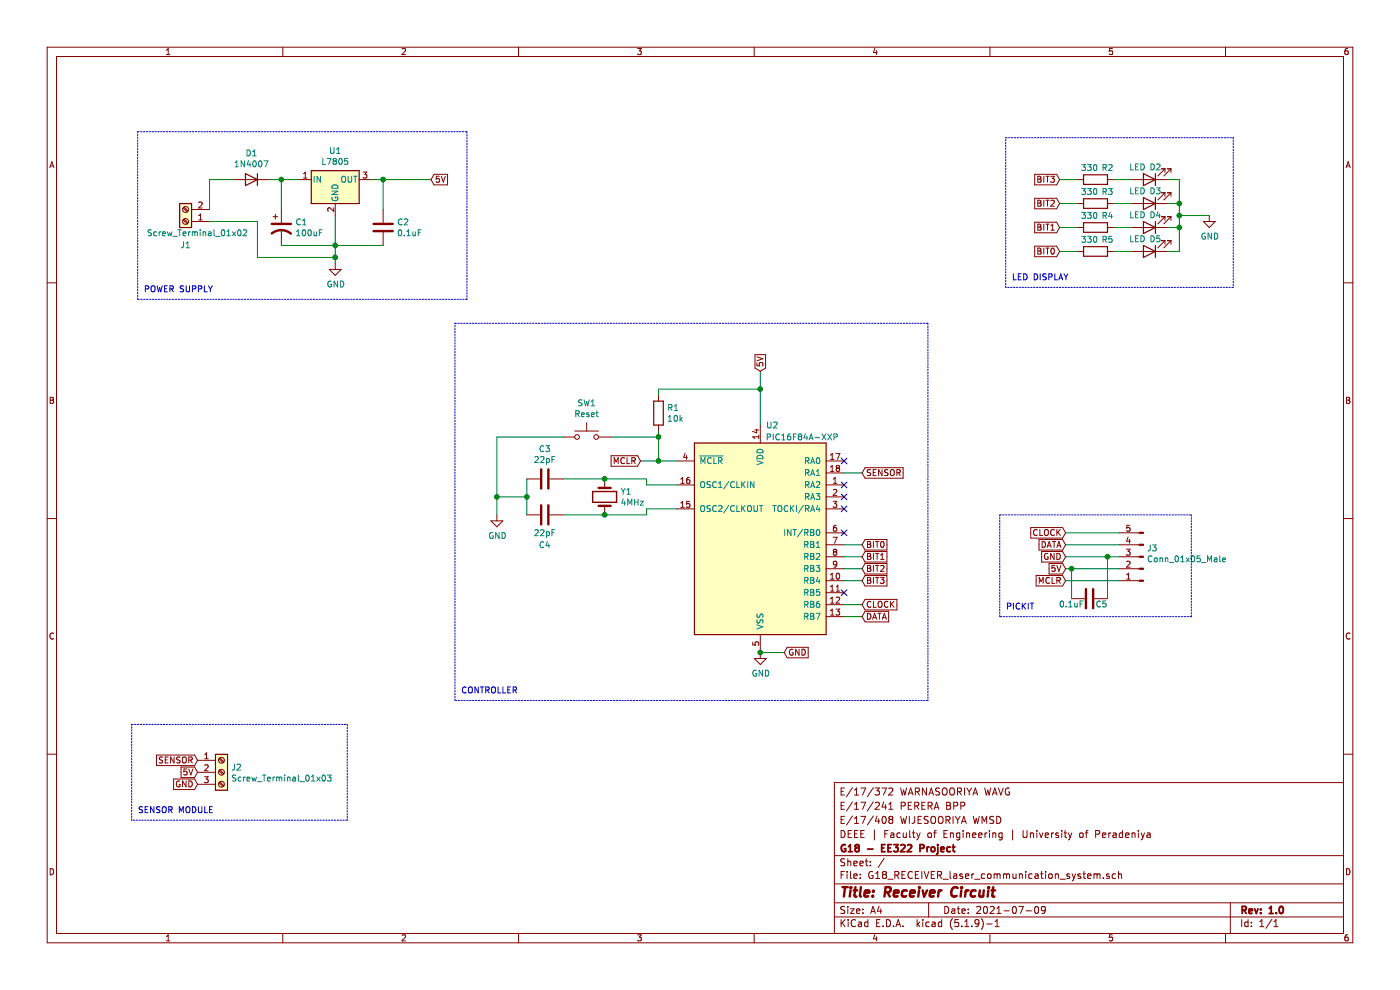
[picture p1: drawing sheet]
EESchema Schematic File Version 4
EELAYER 30 0
EELAYER END
$Descr A4 11693 8268
encoding utf-8
Sheet 1 1
Title "Receiver Circuit"
Date "2021-07-09"
Rev "1.0"
Comp "G18 - EE322 Project"
Comment1 "DEEE | Faculty of Engineering | University of Peradeniya"
Comment2 "E/17/408 WIJESOORIYA WMSD"
Comment3 "E/17/241 PERERA BPP"
Comment4 "E/17/372 WARNASOORIYA WAVG"
$EndDescr
$Comp
L Device:R R1
U 1 1
P 5500 3450
F 0 "R1" H 5570 3496 50  0000 L CNN
F 1 "10k" H 5570 3405 50  0000 L CNN
F 2 "Resistor_THT:R_Axial_DIN0207_L6.3mm_D2.5mm_P7.62mm_Horizontal" V 5430 3450 50  0001 C CNN
F 3 "~" H 5500 3450 50  0001 C CNN
	1    5500 3450
	1    0    0    -1  
$EndComp
Text GLabel 6350 3100 1    50   Input ~ 0
5V
$Comp
L Switch:SW_Push SW1
U 1 1
P 4900 3650
F 0 "SW1" H 4900 3935 50  0000 C CNN
F 1 "Reset" H 4900 3844 50  0000 C CNN
F 2 "Button_Switch_THT:SW_PUSH_6mm_H4.3mm" H 4900 3850 50  0001 C CNN
F 3 "~" H 4900 3850 50  0001 C CNN
	1    4900 3650
	1    0    0    -1  
$EndComp
Text GLabel 5350 3850 0    50   Input ~ 0
MCLR
$Comp
L Device:Crystal Y1
U 1 1
P 5050 4150
F 0 "Y1" V 5004 4281 50  0000 L CNN
F 1 "4MHz" V 5095 4281 50  0000 L CNN
F 2 "Crystal:Crystal_HC18-U_Vertical" H 5050 4150 50  0001 C CNN
F 3 "~" H 5050 4150 50  0001 C CNN
	1    5050 4150
	0    1    1    0   
$EndComp
$Comp
L Device:C C3
U 1 1
P 4550 4000
F 0 "C3" V 4298 4000 50  0000 C CNN
F 1 "22pF" V 4389 4000 50  0000 C CNN
F 2 "Capacitor_THT:C_Disc_D4.7mm_W2.5mm_P5.00mm" H 4588 3850 50  0001 C CNN
F 3 "~" H 4550 4000 50  0001 C CNN
	1    4550 4000
	0    1    1    0   
$EndComp
$Comp
L Device:C C4
U 1 1
P 4550 4300
F 0 "C4" V 4800 4300 50  0000 C CNN
F 1 "22pF" V 4700 4300 50  0000 C CNN
F 2 "Capacitor_THT:C_Disc_D4.7mm_W2.5mm_P5.00mm" H 4588 4150 50  0001 C CNN
F 3 "~" H 4550 4300 50  0001 C CNN
	1    4550 4300
	0    1    1    0   
$EndComp
$Comp
L power:GND #PWR02
U 1 1
P 4150 4300
F 0 "#PWR02" H 4150 4050 50  0001 C CNN
F 1 "GND" H 4155 4127 50  0000 C CNN
F 2 "" H 4150 4300 50  0001 C CNN
F 3 "" H 4150 4300 50  0001 C CNN
	1    4150 4300
	1    0    0    -1  
$EndComp
Wire Wire Line
	5350 3850 5500 3850
Wire Wire Line
	5500 3600 5500 3650
Connection ~ 5500 3850
Wire Wire Line
	5500 3850 5650 3850
Wire Wire Line
	5100 3650 5500 3650
Connection ~ 5500 3650
Wire Wire Line
	5500 3650 5500 3850
Wire Wire Line
	4700 3650 4150 3650
Wire Wire Line
	5650 4050 5400 4050
Wire Wire Line
	5400 4050 5400 4000
Wire Wire Line
	5400 4000 5050 4000
Connection ~ 5050 4000
Wire Wire Line
	5050 4000 4700 4000
Wire Wire Line
	5650 4250 5400 4250
Wire Wire Line
	5400 4250 5400 4300
Wire Wire Line
	5400 4300 5050 4300
Wire Wire Line
	4150 3650 4150 4150
Wire Wire Line
	5050 4300 4700 4300
Connection ~ 5050 4300
Wire Wire Line
	4400 4000 4400 4150
Wire Wire Line
	4400 4150 4150 4150
Connection ~ 4400 4150
Wire Wire Line
	4400 4150 4400 4300
Connection ~ 4150 4150
Wire Wire Line
	4150 4150 4150 4300
$Comp
L MCU_Microchip_PIC16:PIC16F84A-XXP U2
U 1 1
P 6350 4450
F 0 "U2" H 6450 5350 50  0000 C CNN
F 1 "PIC16F84A-XXP" H 6700 5250 50  0000 C CNN
F 2 "Package_DIP:DIP-18_W7.62mm_LongPads" H 6350 4450 50  0001 C CIN
F 3 "http://ww1.microchip.com/downloads/en/devicedoc/35007b.pdf" H 6350 4450 50  0001 C CNN
	1    6350 4450
	1    0    0    -1  
$EndComp
$Comp
L power:GND #PWR03
U 1 1
P 6350 5450
F 0 "#PWR03" H 6350 5200 50  0001 C CNN
F 1 "GND" H 6355 5277 50  0000 C CNN
F 2 "" H 6350 5450 50  0001 C CNN
F 3 "" H 6350 5450 50  0001 C CNN
	1    6350 5450
	1    0    0    -1  
$EndComp
Text GLabel 6550 5450 2    50   Input ~ 0
GND
Wire Wire Line
	6350 5450 6550 5450
Connection ~ 6350 5450
Text GLabel 8900 4450 0    50   Input ~ 0
CLOCK
Text GLabel 8900 4550 0    50   Input ~ 0
DATA
Text GLabel 8900 4650 0    50   Input ~ 0
GND
Text GLabel 8900 4750 0    50   Input ~ 0
5V
Text GLabel 8900 4850 0    50   Input ~ 0
MCLR
$Comp
L Connector:Conn_01x05_Male J3
U 1 1
P 9550 4650
F 0 "J3" H 9522 4582 50  0000 R CNN
F 1 "Conn_01x05_Male" H 9522 4673 50  0000 R CNN
F 2 "Connector_PinHeader_1.00mm:PinHeader_1x05_P1.00mm_Vertical" H 9550 4650 50  0001 C CNN
F 3 "~" H 9550 4650 50  0001 C CNN
	1    9550 4650
	-1   0    0    1   
$EndComp
Text GLabel 7200 5050 2    50   Input ~ 0
CLOCK
Text GLabel 7200 5150 2    50   Input ~ 0
DATA
Wire Wire Line
	7200 5050 7050 5050
Wire Wire Line
	7050 5150 7200 5150
$Comp
L Connector:Screw_Terminal_01x03 J2
U 1 1
P 1850 6450
F 0 "J2" H 1930 6492 50  0000 L CNN
F 1 "Screw_Terminal_01x03" H 1930 6401 50  0000 L CNN
F 2 "TerminalBlock_Phoenix:TerminalBlock_Phoenix_MPT-0,5-3-2.54_1x03_P2.54mm_Horizontal" H 1850 6450 50  0001 C CNN
F 3 "~" H 1850 6450 50  0001 C CNN
	1    1850 6450
	1    0    0    -1  
$EndComp
Text GLabel 1650 6350 0    50   Input ~ 0
SENSOR
Text GLabel 1650 6450 0    50   Input ~ 0
5V
Text GLabel 1650 6550 0    50   Input ~ 0
GND
$Comp
L Device:R R2
U 1 1
P 9150 1500
F 0 "R2" V 9050 1600 50  0000 C CNN
F 1 "330" V 9050 1450 50  0000 C CNN
F 2 "Resistor_THT:R_Axial_DIN0207_L6.3mm_D2.5mm_P7.62mm_Horizontal" V 9080 1500 50  0001 C CNN
F 3 "~" H 9150 1500 50  0001 C CNN
	1    9150 1500
	0    1    1    0   
$EndComp
$Comp
L Device:LED D2
U 1 1
P 9600 1500
F 0 "D2" H 9550 1400 50  0000 C CNN
F 1 "LED" H 9700 1400 50  0000 C CNN
F 2 "LED_THT:LED_D3.0mm" H 9600 1500 50  0001 C CNN
F 3 "~" H 9600 1500 50  0001 C CNN
	1    9600 1500
	-1   0    0    1   
$EndComp
$Comp
L power:GND #PWR04
U 1 1
P 10100 1800
F 0 "#PWR04" H 10100 1550 50  0001 C CNN
F 1 "GND" H 10105 1627 50  0000 C CNN
F 2 "" H 10100 1800 50  0001 C CNN
F 3 "" H 10100 1800 50  0001 C CNN
	1    10100 1800
	1    0    0    -1  
$EndComp
$Comp
L Device:R R3
U 1 1
P 9150 1700
F 0 "R3" V 9050 1800 50  0000 C CNN
F 1 "330" V 9050 1650 50  0000 C CNN
F 2 "Resistor_THT:R_Axial_DIN0207_L6.3mm_D2.5mm_P7.62mm_Horizontal" V 9080 1700 50  0001 C CNN
F 3 "~" H 9150 1700 50  0001 C CNN
	1    9150 1700
	0    1    1    0   
$EndComp
$Comp
L Device:LED D3
U 1 1
P 9600 1700
F 0 "D3" H 9550 1600 50  0000 C CNN
F 1 "LED" H 9700 1600 50  0000 C CNN
F 2 "LED_THT:LED_D3.0mm" H 9600 1700 50  0001 C CNN
F 3 "~" H 9600 1700 50  0001 C CNN
	1    9600 1700
	-1   0    0    1   
$EndComp
$Comp
L Device:R R4
U 1 1
P 9150 1900
F 0 "R4" V 9050 2000 50  0000 C CNN
F 1 "330" V 9050 1850 50  0000 C CNN
F 2 "Resistor_THT:R_Axial_DIN0207_L6.3mm_D2.5mm_P7.62mm_Horizontal" V 9080 1900 50  0001 C CNN
F 3 "~" H 9150 1900 50  0001 C CNN
	1    9150 1900
	0    1    1    0   
$EndComp
$Comp
L Device:LED D4
U 1 1
P 9600 1900
F 0 "D4" H 9550 1800 50  0000 C CNN
F 1 "LED" H 9700 1800 50  0000 C CNN
F 2 "LED_THT:LED_D3.0mm" H 9600 1900 50  0001 C CNN
F 3 "~" H 9600 1900 50  0001 C CNN
	1    9600 1900
	-1   0    0    1   
$EndComp
$Comp
L Device:R R5
U 1 1
P 9150 2100
F 0 "R5" V 9050 2200 50  0000 C CNN
F 1 "330" V 9050 2050 50  0000 C CNN
F 2 "Resistor_THT:R_Axial_DIN0207_L6.3mm_D2.5mm_P7.62mm_Horizontal" V 9080 2100 50  0001 C CNN
F 3 "~" H 9150 2100 50  0001 C CNN
	1    9150 2100
	0    1    1    0   
$EndComp
$Comp
L Device:LED D5
U 1 1
P 9600 2100
F 0 "D5" H 9550 2000 50  0000 C CNN
F 1 "LED" H 9700 2000 50  0000 C CNN
F 2 "LED_THT:LED_D3.0mm" H 9600 2100 50  0001 C CNN
F 3 "~" H 9600 2100 50  0001 C CNN
	1    9600 2100
	-1   0    0    1   
$EndComp
Text GLabel 8850 2100 0    50   Input ~ 0
BIT0
Text GLabel 8850 1900 0    50   Input ~ 0
BIT1
Text GLabel 8850 1700 0    50   Input ~ 0
BIT2
Text GLabel 8850 1500 0    50   Input ~ 0
BIT3
Wire Wire Line
	8850 1500 9000 1500
Wire Wire Line
	8850 1700 9000 1700
Wire Wire Line
	9000 1900 8850 1900
Wire Wire Line
	8850 2100 9000 2100
Wire Wire Line
	9300 1500 9450 1500
Wire Wire Line
	9300 1700 9450 1700
Wire Wire Line
	9300 1900 9450 1900
Wire Wire Line
	9450 2100 9300 2100
Wire Wire Line
	9750 1500 9850 1500
Wire Wire Line
	9850 1500 9850 1700
Wire Wire Line
	9850 2100 9750 2100
Wire Wire Line
	9750 1700 9850 1700
Connection ~ 9850 1700
Wire Wire Line
	9850 1700 9850 1800
Wire Wire Line
	9750 1900 9850 1900
Connection ~ 9850 1900
Wire Wire Line
	9850 1900 9850 2100
Wire Wire Line
	10100 1800 9850 1800
Connection ~ 9850 1800
Wire Wire Line
	9850 1800 9850 1900
Text GLabel 7200 4550 2    50   Input ~ 0
BIT0
Text GLabel 7200 4650 2    50   Input ~ 0
BIT1
Text GLabel 7200 4750 2    50   Input ~ 0
BIT2
Text GLabel 7200 4850 2    50   Input ~ 0
BIT3
Wire Wire Line
	7200 4550 7050 4550
Wire Wire Line
	7050 4650 7200 4650
Wire Wire Line
	7200 4750 7050 4750
Wire Wire Line
	7050 4850 7200 4850
Text GLabel 7200 3950 2    50   Input ~ 0
SENSOR
Wire Wire Line
	7200 3950 7050 3950
Wire Wire Line
	2800 2150 2800 2050
Connection ~ 2800 2150
Wire Wire Line
	2150 2150 2800 2150
Wire Wire Line
	2150 1850 2150 2150
Wire Wire Line
	1750 1850 2150 1850
Wire Wire Line
	1750 1500 1950 1500
Wire Wire Line
	1750 1750 1750 1500
Wire Wire Line
	2350 1500 2500 1500
Connection ~ 2350 1500
Wire Wire Line
	2350 1750 2350 1500
Wire Wire Line
	3200 1500 3600 1500
Connection ~ 3200 1500
Wire Wire Line
	3200 1750 3200 1500
Wire Wire Line
	3100 1500 3200 1500
Text GLabel 3600 1500 2    50   Input ~ 0
5V
Wire Wire Line
	2250 1500 2350 1500
Wire Wire Line
	2800 2200 2800 2150
Wire Wire Line
	2800 2050 2350 2050
Connection ~ 2800 2050
Wire Wire Line
	2800 1800 2800 2050
Wire Wire Line
	3200 2050 2800 2050
$Comp
L power:GND #PWR01
U 1 1
P 2800 2200
F 0 "#PWR01" H 2800 1950 50  0001 C CNN
F 1 "GND" H 2805 2027 50  0000 C CNN
F 2 "" H 2800 2200 50  0001 C CNN
F 3 "" H 2800 2200 50  0001 C CNN
	1    2800 2200
	1    0    0    -1  
$EndComp
$Comp
L Diode:1N4007 D1
U 1 1
P 2100 1500
F 0 "D1" H 2100 1283 50  0000 C CNN
F 1 "1N4007" H 2100 1374 50  0000 C CNN
F 2 "Diode_THT:D_DO-41_SOD81_P10.16mm_Horizontal" H 2100 1325 50  0001 C CNN
F 3 "http://www.vishay.com/docs/88503/1n4001.pdf" H 2100 1500 50  0001 C CNN
	1    2100 1500
	-1   0    0    1   
$EndComp
$Comp
L Device:CP1 C1
U 1 1
P 2350 1900
F 0 "C1" H 2465 1946 50  0000 L CNN
F 1 "100uF" H 2465 1855 50  0000 L CNN
F 2 "Capacitor_THT:CP_Radial_D6.3mm_P2.50mm" H 2350 1900 50  0001 C CNN
F 3 "~" H 2350 1900 50  0001 C CNN
	1    2350 1900
	1    0    0    -1  
$EndComp
$Comp
L Device:C C2
U 1 1
P 3200 1900
F 0 "C2" H 3315 1946 50  0000 L CNN
F 1 "0.1uF" H 3315 1855 50  0000 L CNN
F 2 "Capacitor_THT:C_Disc_D4.7mm_W2.5mm_P5.00mm" H 3238 1750 50  0001 C CNN
F 3 "~" H 3200 1900 50  0001 C CNN
	1    3200 1900
	1    0    0    -1  
$EndComp
$Comp
L Regulator_Linear:L7805 U1
U 1 1
P 2800 1500
F 0 "U1" H 2800 1742 50  0000 C CNN
F 1 "L7805" H 2800 1651 50  0000 C CNN
F 2 "Package_TO_SOT_THT:TO-220-3_Horizontal_TabDown" H 2825 1350 50  0001 L CIN
F 3 "http://www.st.com/content/ccc/resource/technical/document/datasheet/41/4f/b3/b0/12/d4/47/88/CD00000444.pdf/files/CD00000444.pdf/jcr:content/translations/en.CD00000444.pdf" H 2800 1450 50  0001 C CNN
	1    2800 1500
	1    0    0    -1  
$EndComp
$Comp
L Connector:Screw_Terminal_01x02 J1
U 1 1
P 1550 1850
F 0 "J1" H 1550 2050 50  0000 C CNN
F 1 "Screw_Terminal_01x02" H 1450 1950 50  0000 C CNN
F 2 "TerminalBlock_Phoenix:TerminalBlock_Phoenix_MPT-0,5-2-2.54_1x02_P2.54mm_Horizontal" H 1550 1850 50  0001 C CNN
F 3 "~" H 1550 1850 50  0001 C CNN
	1    1550 1850
	-1   0    0    1   
$EndComp
Wire Notes Line
	1150 1100 3900 1100
Wire Notes Line
	3900 1100 3900 2500
Wire Notes Line
	3900 2500 1150 2500
Wire Notes Line
	1150 2500 1150 1100
Wire Notes Line
	8400 1150 10300 1150
Wire Notes Line
	10300 1150 10300 2400
Wire Notes Line
	10300 2400 8400 2400
Wire Notes Line
	8400 2400 8400 1150
Wire Notes Line
	9950 4300 9950 5150
Wire Notes Line
	9950 5150 8350 5150
Wire Notes Line
	8350 5150 8350 4300
Wire Notes Line
	8350 4300 9950 4300
Wire Notes Line
	1100 6050 2900 6050
Wire Notes Line
	2900 6050 2900 6850
Wire Notes Line
	2900 6850 1100 6850
Wire Notes Line
	1100 6850 1100 6050
Wire Wire Line
	6350 3100 6350 3250
Wire Wire Line
	5500 3300 5500 3250
Wire Wire Line
	5500 3250 6350 3250
Connection ~ 6350 3250
Wire Wire Line
	6350 3250 6350 3550
Wire Notes Line
	7750 2700 7750 5850
Wire Notes Line
	7750 5850 3800 5850
Wire Notes Line
	3800 5850 3800 2700
Wire Notes Line
	3800 2700 7750 2700
Text Notes 3850 5800 0    50   ~ 0
CONTROLLER
Text Notes 1200 2450 0    50   ~ 0
POWER SUPPLY
Text Notes 8450 2350 0    50   ~ 0
LED DISPLAY
Text Notes 1150 6800 0    50   ~ 0
SENSOR MODULE
Text Notes 8400 5100 0    50   ~ 0
PICKIT
NoConn ~ 7050 3850
NoConn ~ 7050 4050
NoConn ~ 7050 4150
NoConn ~ 7050 4250
NoConn ~ 7050 4450
NoConn ~ 7050 4950
$Comp
L Device:C C5
U 1 1
P 9100 5000
F 0 "C5" V 9050 4900 50  0000 C CNN
F 1 "0.1uF" V 9050 5150 50  0000 C CNN
F 2 "Capacitor_THT:C_Disc_D4.7mm_W2.5mm_P5.00mm" H 9138 4850 50  0001 C CNN
F 3 "~" H 9100 5000 50  0001 C CNN
	1    9100 5000
	0    -1   -1   0   
$EndComp
Wire Wire Line
	8950 5000 8950 4750
Wire Wire Line
	9250 5000 9250 4650
Wire Wire Line
	8900 4850 9350 4850
Wire Wire Line
	8900 4750 8950 4750
Connection ~ 8950 4750
Wire Wire Line
	8950 4750 9350 4750
Wire Wire Line
	8900 4650 9250 4650
Connection ~ 9250 4650
Wire Wire Line
	9250 4650 9350 4650
Wire Wire Line
	8900 4550 9350 4550
Wire Wire Line
	9350 4450 8900 4450
$EndSCHEMATC
